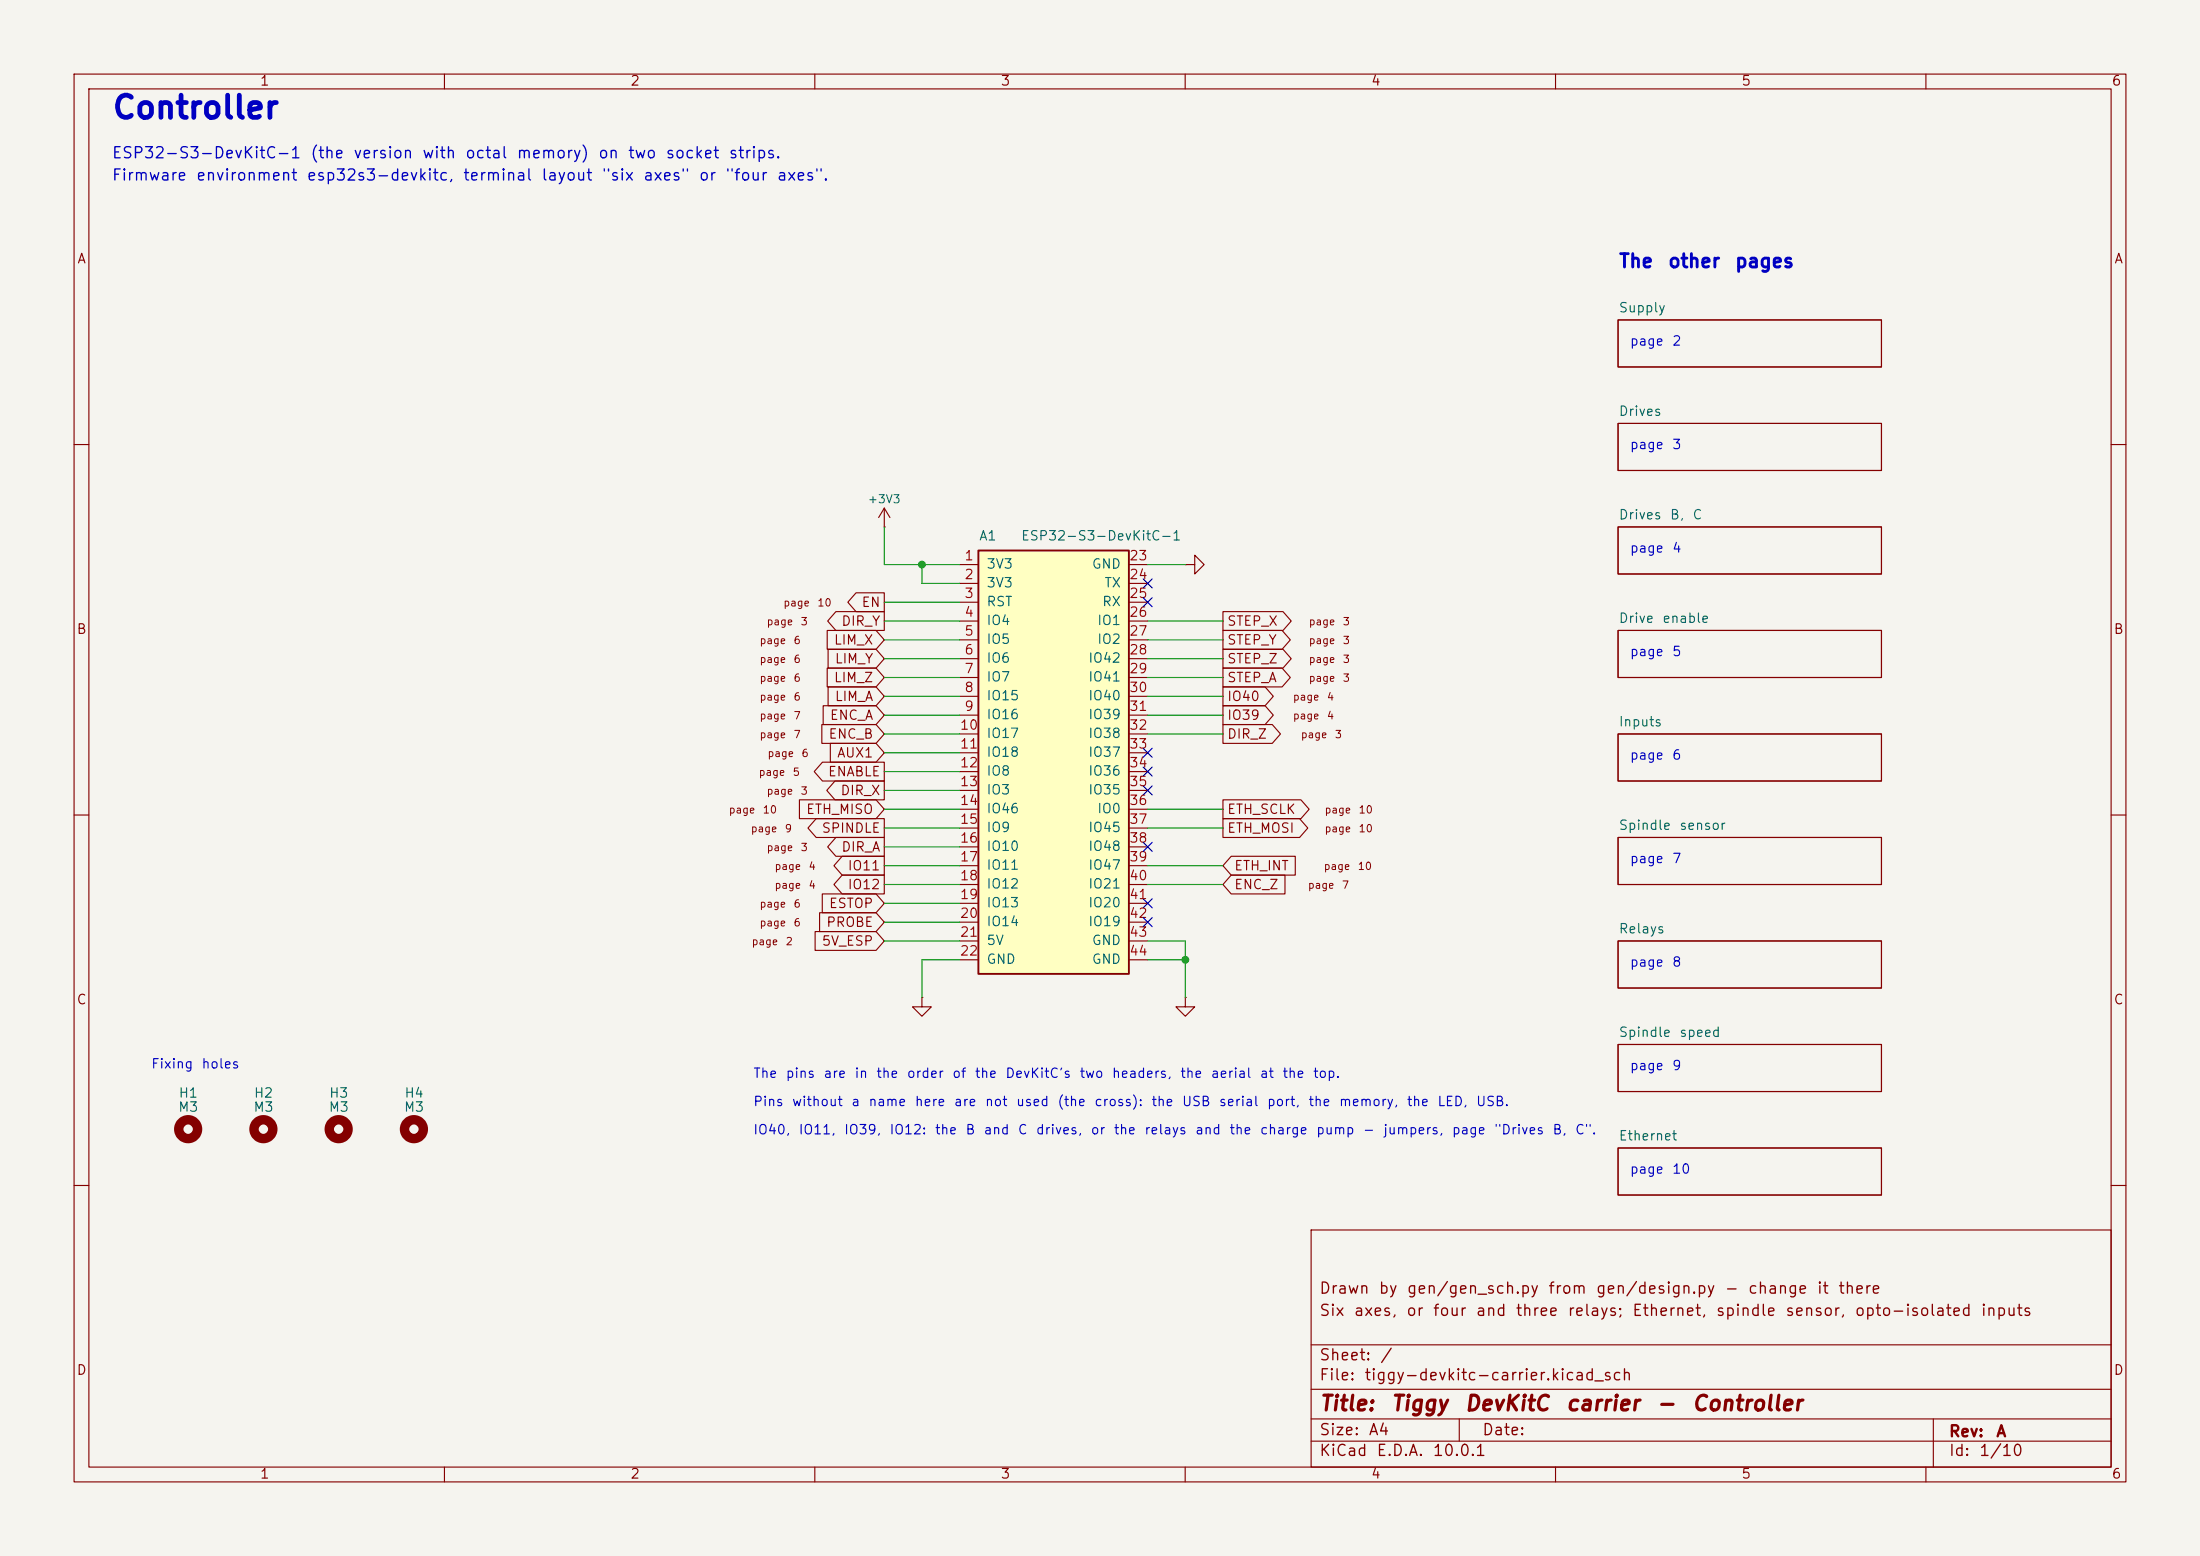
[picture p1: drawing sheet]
(kicad_sch
 (version 20260306)
 (generator "eeschema")
 (generator_version "10.0")
 (paper "A4")
 (title_block
  (title "Tiggy DevKitC carrier - Controller")
  (rev "A")
  (comment 1 "Six axes, or four and three relays; Ethernet, spindle sensor, opto-isolated inputs")
  (comment 2 "Drawn by gen/gen_sch.py from gen/design.py - change it there"))
 (lib_symbols
  (symbol "Mechanical:MountingHole"
   (pin_names (offset 1.016)) (exclude_from_sim no) (in_bom no) (on_board yes)
   (in_pos_files yes)
   (duplicate_pin_numbers_are_jumpers no)
   (property "Reference" "H" (at 0 5.08 0) (show_name no) (do_not_autoplace no) (effects (font (size 1.27 1.27))))
   (property "Value" "MountingHole" (at 0 3.175 0) (show_name no) (do_not_autoplace no) (effects (font (size 1.27 1.27))))
   (property "Footprint" "" (at 0 0 0) (show_name no) (do_not_autoplace no) (hide yes) (effects (font (size 1.27 1.27))))
   (property "Datasheet" "" (at 0 0 0) (show_name no) (do_not_autoplace no) (hide yes) (effects (font (size 1.27 1.27))))
   (property "Description" "Mounting Hole without connection" (at 0 0 0) (show_name no) (do_not_autoplace no) (hide yes) (effects (font (size 1.27 1.27))))
   (symbol "MountingHole_0_1"
    (circle (center 0 0) (radius 1.27) (stroke (width 1.27) (type default)) (fill (type none))))
   (embedded_fonts no))
  (symbol "power:+3V3"
   (power global)
   (pin_numbers (hide yes))
   (pin_names (offset 0) (hide yes)) (exclude_from_sim no) (in_bom yes) (on_board yes)
   (in_pos_files yes)
   (duplicate_pin_numbers_are_jumpers no)
   (property "Reference" "#PWR" (at 0 -3.81 0) (show_name no) (do_not_autoplace no) (hide yes) (effects (font (size 1.27 1.27))))
   (property "Value" "+3V3" (at 0 3.556 0) (show_name no) (do_not_autoplace no) (effects (font (size 1.27 1.27))))
   (property "Footprint" "" (at 0 0 0) (show_name no) (do_not_autoplace no) (hide yes) (effects (font (size 1.27 1.27))))
   (property "Datasheet" "" (at 0 0 0) (show_name no) (do_not_autoplace no) (hide yes) (effects (font (size 1.27 1.27))))
   (property "Description" "Power symbol creates a global label with name \"+3V3\"" (at 0 0 0) (show_name no) (do_not_autoplace no) (hide yes) (effects (font (size 1.27 1.27))))
   (symbol "+3V3_0_1"
    (polyline (pts (xy -0.762 1.27) (xy 0 2.54)) (stroke (width 0) (type default)) (fill (type none)))
    (polyline (pts (xy 0 2.54) (xy 0.762 1.27)) (stroke (width 0) (type default)) (fill (type none)))
    (polyline (pts (xy 0 0) (xy 0 2.54)) (stroke (width 0) (type default)) (fill (type none))))
   (symbol "+3V3_1_1"
    (pin power_in line (at 0 0 90) (length 0) (name "" (effects (font (size 1.27 1.27)))) (number "1" (effects (font (size 1.27 1.27))))))
   (embedded_fonts no))
  (symbol "power:GND"
   (power global)
   (pin_numbers (hide yes))
   (pin_names (offset 0) (hide yes)) (exclude_from_sim no) (in_bom yes) (on_board yes)
   (in_pos_files yes)
   (duplicate_pin_numbers_are_jumpers no)
   (property "Reference" "#PWR" (at 0 -6.35 0) (show_name no) (do_not_autoplace no) (hide yes) (effects (font (size 1.27 1.27))))
   (property "Value" "GND" (at 0 -3.81 0) (show_name no) (do_not_autoplace no) (effects (font (size 1.27 1.27))))
   (property "Footprint" "" (at 0 0 0) (show_name no) (do_not_autoplace no) (hide yes) (effects (font (size 1.27 1.27))))
   (property "Datasheet" "" (at 0 0 0) (show_name no) (do_not_autoplace no) (hide yes) (effects (font (size 1.27 1.27))))
   (property "Description" "Power symbol creates a global label with name \"GND\" , ground" (at 0 0 0) (show_name no) (do_not_autoplace no) (hide yes) (effects (font (size 1.27 1.27))))
   (symbol "GND_0_1"
    (polyline (pts (xy 0 0) (xy 0 -1.27) (xy 1.27 -1.27) (xy 0 -2.54) (xy -1.27 -1.27) (xy 0 -1.27)) (stroke (width 0) (type default)) (fill (type none))))
   (symbol "GND_1_1"
    (pin power_in line (at 0 0 270) (length 0) (name "" (effects (font (size 1.27 1.27)))) (number "1" (effects (font (size 1.27 1.27))))))
   (embedded_fonts no))
  (symbol "tiggy:ESP32-S3-DevKitC-1"
   (pin_names (offset 1.016)) (exclude_from_sim no) (in_bom yes) (on_board yes)
   (in_pos_files yes)
   (duplicate_pin_numbers_are_jumpers no)
   (property "Reference" "A" (at -10.16 30.48 0) (show_name no) (do_not_autoplace no) (effects (font (size 1.27 1.27)) (justify left)))
   (property "Value" "ESP32-S3-DevKitC-1" (at -10.16 28.4 0) (show_name no) (do_not_autoplace no) (effects (font (size 1.27 1.27)) (justify left)))
   (property "Footprint" "tiggy:ESP32-S3-DevKitC-1_Socket" (at 0 0 0) (show_name no) (do_not_autoplace no) (hide yes) (effects (font (size 1.27 1.27))))
   (property "Datasheet" "" (at 0 0 0) (show_name no) (do_not_autoplace no) (hide yes) (effects (font (size 1.27 1.27))))
   (property "Description" "Espressif ESP32-S3-DevKitC-1 on sockets: pins 1-22 header J1, 23-44 header J3, from the aerial end" (at 0 0 0) (show_name no) (do_not_autoplace no) (hide yes) (effects (font (size 1.27 1.27))))
   (symbol "ESP32-S3-DevKitC-1_0_1"
    (rectangle (start -10.16 27.3) (end 10.16 -29.84) (stroke (width 0.254) (type default)) (fill (type background))))
   (symbol "ESP32-S3-DevKitC-1_1_1"
    (pin passive line (at -12.7 25.4 0) (length 2.54) (name "3V3" (effects (font (size 1.27 1.27)))) (number "1" (effects (font (size 1.27 1.27)))))
    (pin passive line (at -12.7 22.86 0) (length 2.54) (name "3V3" (effects (font (size 1.27 1.27)))) (number "2" (effects (font (size 1.27 1.27)))))
    (pin passive line (at -12.7 20.32 0) (length 2.54) (name "RST" (effects (font (size 1.27 1.27)))) (number "3" (effects (font (size 1.27 1.27)))))
    (pin passive line (at -12.7 17.78 0) (length 2.54) (name "IO4" (effects (font (size 1.27 1.27)))) (number "4" (effects (font (size 1.27 1.27)))))
    (pin passive line (at -12.7 15.24 0) (length 2.54) (name "IO5" (effects (font (size 1.27 1.27)))) (number "5" (effects (font (size 1.27 1.27)))))
    (pin passive line (at -12.7 12.7 0) (length 2.54) (name "IO6" (effects (font (size 1.27 1.27)))) (number "6" (effects (font (size 1.27 1.27)))))
    (pin passive line (at -12.7 10.16 0) (length 2.54) (name "IO7" (effects (font (size 1.27 1.27)))) (number "7" (effects (font (size 1.27 1.27)))))
    (pin passive line (at -12.7 7.62 0) (length 2.54) (name "IO15" (effects (font (size 1.27 1.27)))) (number "8" (effects (font (size 1.27 1.27)))))
    (pin passive line (at -12.7 5.08 0) (length 2.54) (name "IO16" (effects (font (size 1.27 1.27)))) (number "9" (effects (font (size 1.27 1.27)))))
    (pin passive line (at -12.7 2.54 0) (length 2.54) (name "IO17" (effects (font (size 1.27 1.27)))) (number "10" (effects (font (size 1.27 1.27)))))
    (pin passive line (at -12.7 0 0) (length 2.54) (name "IO18" (effects (font (size 1.27 1.27)))) (number "11" (effects (font (size 1.27 1.27)))))
    (pin passive line (at -12.7 -2.54 0) (length 2.54) (name "IO8" (effects (font (size 1.27 1.27)))) (number "12" (effects (font (size 1.27 1.27)))))
    (pin passive line (at -12.7 -5.08 0) (length 2.54) (name "IO3" (effects (font (size 1.27 1.27)))) (number "13" (effects (font (size 1.27 1.27)))))
    (pin passive line (at -12.7 -7.62 0) (length 2.54) (name "IO46" (effects (font (size 1.27 1.27)))) (number "14" (effects (font (size 1.27 1.27)))))
    (pin passive line (at -12.7 -10.16 0) (length 2.54) (name "IO9" (effects (font (size 1.27 1.27)))) (number "15" (effects (font (size 1.27 1.27)))))
    (pin passive line (at -12.7 -12.7 0) (length 2.54) (name "IO10" (effects (font (size 1.27 1.27)))) (number "16" (effects (font (size 1.27 1.27)))))
    (pin passive line (at -12.7 -15.24 0) (length 2.54) (name "IO11" (effects (font (size 1.27 1.27)))) (number "17" (effects (font (size 1.27 1.27)))))
    (pin passive line (at -12.7 -17.78 0) (length 2.54) (name "IO12" (effects (font (size 1.27 1.27)))) (number "18" (effects (font (size 1.27 1.27)))))
    (pin passive line (at -12.7 -20.32 0) (length 2.54) (name "IO13" (effects (font (size 1.27 1.27)))) (number "19" (effects (font (size 1.27 1.27)))))
    (pin passive line (at -12.7 -22.86 0) (length 2.54) (name "IO14" (effects (font (size 1.27 1.27)))) (number "20" (effects (font (size 1.27 1.27)))))
    (pin passive line (at -12.7 -25.4 0) (length 2.54) (name "5V" (effects (font (size 1.27 1.27)))) (number "21" (effects (font (size 1.27 1.27)))))
    (pin passive line (at -12.7 -27.94 0) (length 2.54) (name "GND" (effects (font (size 1.27 1.27)))) (number "22" (effects (font (size 1.27 1.27)))))
    (pin passive line (at 12.7 25.4 180) (length 2.54) (name "GND" (effects (font (size 1.27 1.27)))) (number "23" (effects (font (size 1.27 1.27)))))
    (pin passive line (at 12.7 22.86 180) (length 2.54) (name "TX" (effects (font (size 1.27 1.27)))) (number "24" (effects (font (size 1.27 1.27)))))
    (pin passive line (at 12.7 20.32 180) (length 2.54) (name "RX" (effects (font (size 1.27 1.27)))) (number "25" (effects (font (size 1.27 1.27)))))
    (pin passive line (at 12.7 17.78 180) (length 2.54) (name "IO1" (effects (font (size 1.27 1.27)))) (number "26" (effects (font (size 1.27 1.27)))))
    (pin passive line (at 12.7 15.24 180) (length 2.54) (name "IO2" (effects (font (size 1.27 1.27)))) (number "27" (effects (font (size 1.27 1.27)))))
    (pin passive line (at 12.7 12.7 180) (length 2.54) (name "IO42" (effects (font (size 1.27 1.27)))) (number "28" (effects (font (size 1.27 1.27)))))
    (pin passive line (at 12.7 10.16 180) (length 2.54) (name "IO41" (effects (font (size 1.27 1.27)))) (number "29" (effects (font (size 1.27 1.27)))))
    (pin passive line (at 12.7 7.62 180) (length 2.54) (name "IO40" (effects (font (size 1.27 1.27)))) (number "30" (effects (font (size 1.27 1.27)))))
    (pin passive line (at 12.7 5.08 180) (length 2.54) (name "IO39" (effects (font (size 1.27 1.27)))) (number "31" (effects (font (size 1.27 1.27)))))
    (pin passive line (at 12.7 2.54 180) (length 2.54) (name "IO38" (effects (font (size 1.27 1.27)))) (number "32" (effects (font (size 1.27 1.27)))))
    (pin passive line (at 12.7 0 180) (length 2.54) (name "IO37" (effects (font (size 1.27 1.27)))) (number "33" (effects (font (size 1.27 1.27)))))
    (pin passive line (at 12.7 -2.54 180) (length 2.54) (name "IO36" (effects (font (size 1.27 1.27)))) (number "34" (effects (font (size 1.27 1.27)))))
    (pin passive line (at 12.7 -5.08 180) (length 2.54) (name "IO35" (effects (font (size 1.27 1.27)))) (number "35" (effects (font (size 1.27 1.27)))))
    (pin passive line (at 12.7 -7.62 180) (length 2.54) (name "IO0" (effects (font (size 1.27 1.27)))) (number "36" (effects (font (size 1.27 1.27)))))
    (pin passive line (at 12.7 -10.16 180) (length 2.54) (name "IO45" (effects (font (size 1.27 1.27)))) (number "37" (effects (font (size 1.27 1.27)))))
    (pin passive line (at 12.7 -12.7 180) (length 2.54) (name "IO48" (effects (font (size 1.27 1.27)))) (number "38" (effects (font (size 1.27 1.27)))))
    (pin passive line (at 12.7 -15.24 180) (length 2.54) (name "IO47" (effects (font (size 1.27 1.27)))) (number "39" (effects (font (size 1.27 1.27)))))
    (pin passive line (at 12.7 -17.78 180) (length 2.54) (name "IO21" (effects (font (size 1.27 1.27)))) (number "40" (effects (font (size 1.27 1.27)))))
    (pin passive line (at 12.7 -20.32 180) (length 2.54) (name "IO20" (effects (font (size 1.27 1.27)))) (number "41" (effects (font (size 1.27 1.27)))))
    (pin passive line (at 12.7 -22.86 180) (length 2.54) (name "IO19" (effects (font (size 1.27 1.27)))) (number "42" (effects (font (size 1.27 1.27)))))
    (pin passive line (at 12.7 -25.4 180) (length 2.54) (name "GND" (effects (font (size 1.27 1.27)))) (number "43" (effects (font (size 1.27 1.27)))))
    (pin passive line (at 12.7 -27.94 180) (length 2.54) (name "GND" (effects (font (size 1.27 1.27)))) (number "44" (effects (font (size 1.27 1.27))))))
   (embedded_fonts no)))
 (symbol
  (lib_id "tiggy:ESP32-S3-DevKitC-1")
  (at 142.24 101.6 0)
  (unit 1)
  (body_style 1)
  (exclude_from_sim no)
  (in_bom yes)
  (on_board yes)
  (in_pos_files yes)
  (dnp no)
  (property "Reference" "A1" (at 132.08 72.4 0) (effects (font (size 1.27 1.27)) (justify left)))
  (property "Value" "ESP32-S3-DevKitC-1" (at 137.74 72.4 0) (effects (font (size 1.27 1.27)) (justify left)))
  (property "Footprint" "tiggy:ESP32-S3-DevKitC-1_Socket" (at 142.24 101.6 0) (hide yes) (effects (font (size 1.27 1.27))))
  (property "Datasheet" "" (at 142.24 101.6 0) (hide yes) (effects (font (size 1.27 1.27))))
  (property "Description" "" (at 142.24 101.6 0) (hide yes) (effects (font (size 1.27 1.27))))
  (pin "1")
  (pin "2")
  (pin "3")
  (pin "4")
  (pin "5")
  (pin "6")
  (pin "7")
  (pin "8")
  (pin "9")
  (pin "10")
  (pin "11")
  (pin "12")
  (pin "13")
  (pin "14")
  (pin "15")
  (pin "16")
  (pin "17")
  (pin "18")
  (pin "19")
  (pin "20")
  (pin "21")
  (pin "22")
  (pin "23")
  (pin "24")
  (pin "25")
  (pin "26")
  (pin "27")
  (pin "28")
  (pin "29")
  (pin "30")
  (pin "31")
  (pin "32")
  (pin "33")
  (pin "34")
  (pin "35")
  (pin "36")
  (pin "37")
  (pin "38")
  (pin "39")
  (pin "40")
  (pin "41")
  (pin "42")
  (pin "43")
  (pin "44"))
 (global_label "EN"
  (shape output)
  (at 119.38 81.28 180)
  (fields_autoplaced yes)
  (effects (font (size 1.27 1.27)) (justify right))
  (property "Intersheetrefs" "${INTERSHEET_REFS}" (at 112.64 81.28 0) (effects (font (size 1 1)) (justify right))))
 (global_label "DIR_Y"
  (shape output)
  (at 119.38 83.82 180)
  (fields_autoplaced yes)
  (effects (font (size 1.27 1.27)) (justify right))
  (property "Intersheetrefs" "${INTERSHEET_REFS}" (at 109.43 83.82 0) (effects (font (size 1 1)) (justify right))))
 (global_label "LIM_X"
  (shape input)
  (at 119.38 86.36 180)
  (fields_autoplaced yes)
  (effects (font (size 1.27 1.27)) (justify right))
  (property "Intersheetrefs" "${INTERSHEET_REFS}" (at 109.43 86.36 0) (effects (font (size 1 1)) (justify right))))
 (global_label "LIM_Y"
  (shape input)
  (at 119.38 88.9 180)
  (fields_autoplaced yes)
  (effects (font (size 1.27 1.27)) (justify right))
  (property "Intersheetrefs" "${INTERSHEET_REFS}" (at 109.43 88.9 0) (effects (font (size 1 1)) (justify right))))
 (global_label "LIM_Z"
  (shape input)
  (at 119.38 91.44 180)
  (fields_autoplaced yes)
  (effects (font (size 1.27 1.27)) (justify right))
  (property "Intersheetrefs" "${INTERSHEET_REFS}" (at 109.43 91.44 0) (effects (font (size 1 1)) (justify right))))
 (global_label "LIM_A"
  (shape input)
  (at 119.38 93.98 180)
  (fields_autoplaced yes)
  (effects (font (size 1.27 1.27)) (justify right))
  (property "Intersheetrefs" "${INTERSHEET_REFS}" (at 109.43 93.98 0) (effects (font (size 1 1)) (justify right))))
 (global_label "ENC_A"
  (shape input)
  (at 119.38 96.52 180)
  (fields_autoplaced yes)
  (effects (font (size 1.27 1.27)) (justify right))
  (property "Intersheetrefs" "${INTERSHEET_REFS}" (at 109.43 96.52 0) (effects (font (size 1 1)) (justify right))))
 (global_label "ENC_B"
  (shape input)
  (at 119.38 99.06 180)
  (fields_autoplaced yes)
  (effects (font (size 1.27 1.27)) (justify right))
  (property "Intersheetrefs" "${INTERSHEET_REFS}" (at 109.43 99.06 0) (effects (font (size 1 1)) (justify right))))
 (global_label "AUX1"
  (shape input)
  (at 119.38 101.6 180)
  (fields_autoplaced yes)
  (effects (font (size 1.27 1.27)) (justify right))
  (property "Intersheetrefs" "${INTERSHEET_REFS}" (at 110.5 101.6 0) (effects (font (size 1 1)) (justify right))))
 (global_label "ENABLE"
  (shape output)
  (at 119.38 104.14 180)
  (fields_autoplaced yes)
  (effects (font (size 1.27 1.27)) (justify right))
  (property "Intersheetrefs" "${INTERSHEET_REFS}" (at 108.36 104.14 0) (effects (font (size 1 1)) (justify right))))
 (global_label "DIR_X"
  (shape output)
  (at 119.38 106.68 180)
  (fields_autoplaced yes)
  (effects (font (size 1.27 1.27)) (justify right))
  (property "Intersheetrefs" "${INTERSHEET_REFS}" (at 109.43 106.68 0) (effects (font (size 1 1)) (justify right))))
 (global_label "ETH_MISO"
  (shape input)
  (at 119.38 109.22 180)
  (fields_autoplaced yes)
  (effects (font (size 1.27 1.27)) (justify right))
  (property "Intersheetrefs" "${INTERSHEET_REFS}" (at 106.22 109.22 0) (effects (font (size 1 1)) (justify right))))
 (global_label "SPINDLE"
  (shape output)
  (at 119.38 111.76 180)
  (fields_autoplaced yes)
  (effects (font (size 1.27 1.27)) (justify right))
  (property "Intersheetrefs" "${INTERSHEET_REFS}" (at 107.29 111.76 0) (effects (font (size 1 1)) (justify right))))
 (global_label "DIR_A"
  (shape output)
  (at 119.38 114.3 180)
  (fields_autoplaced yes)
  (effects (font (size 1.27 1.27)) (justify right))
  (property "Intersheetrefs" "${INTERSHEET_REFS}" (at 109.43 114.3 0) (effects (font (size 1 1)) (justify right))))
 (global_label "IO11"
  (shape output)
  (at 119.38 116.84 180)
  (fields_autoplaced yes)
  (effects (font (size 1.27 1.27)) (justify right))
  (property "Intersheetrefs" "${INTERSHEET_REFS}" (at 110.5 116.84 0) (effects (font (size 1 1)) (justify right))))
 (global_label "IO12"
  (shape output)
  (at 119.38 119.38 180)
  (fields_autoplaced yes)
  (effects (font (size 1.27 1.27)) (justify right))
  (property "Intersheetrefs" "${INTERSHEET_REFS}" (at 110.5 119.38 0) (effects (font (size 1 1)) (justify right))))
 (global_label "ESTOP"
  (shape input)
  (at 119.38 121.92 180)
  (fields_autoplaced yes)
  (effects (font (size 1.27 1.27)) (justify right))
  (property "Intersheetrefs" "${INTERSHEET_REFS}" (at 109.43 121.92 0) (effects (font (size 1 1)) (justify right))))
 (global_label "PROBE"
  (shape input)
  (at 119.38 124.46 180)
  (fields_autoplaced yes)
  (effects (font (size 1.27 1.27)) (justify right))
  (property "Intersheetrefs" "${INTERSHEET_REFS}" (at 109.43 124.46 0) (effects (font (size 1 1)) (justify right))))
 (global_label "5V_ESP"
  (shape input)
  (at 119.38 127 180)
  (fields_autoplaced yes)
  (effects (font (size 1.27 1.27)) (justify right))
  (property "Intersheetrefs" "${INTERSHEET_REFS}" (at 108.36 127 0) (effects (font (size 1 1)) (justify right))))
 (no_connect (at 154.94 78.74))
 (no_connect (at 154.94 81.28))
 (global_label "STEP_X"
  (shape output)
  (at 165.1 83.82 0)
  (fields_autoplaced yes)
  (effects (font (size 1.27 1.27)) (justify left))
  (property "Intersheetrefs" "${INTERSHEET_REFS}" (at 176.12 83.82 0) (effects (font (size 1 1)) (justify left))))
 (global_label "STEP_Y"
  (shape output)
  (at 165.1 86.36 0)
  (fields_autoplaced yes)
  (effects (font (size 1.27 1.27)) (justify left))
  (property "Intersheetrefs" "${INTERSHEET_REFS}" (at 176.12 86.36 0) (effects (font (size 1 1)) (justify left))))
 (global_label "STEP_Z"
  (shape output)
  (at 165.1 88.9 0)
  (fields_autoplaced yes)
  (effects (font (size 1.27 1.27)) (justify left))
  (property "Intersheetrefs" "${INTERSHEET_REFS}" (at 176.12 88.9 0) (effects (font (size 1 1)) (justify left))))
 (global_label "STEP_A"
  (shape output)
  (at 165.1 91.44 0)
  (fields_autoplaced yes)
  (effects (font (size 1.27 1.27)) (justify left))
  (property "Intersheetrefs" "${INTERSHEET_REFS}" (at 176.12 91.44 0) (effects (font (size 1 1)) (justify left))))
 (global_label "IO40"
  (shape output)
  (at 165.1 93.98 0)
  (fields_autoplaced yes)
  (effects (font (size 1.27 1.27)) (justify left))
  (property "Intersheetrefs" "${INTERSHEET_REFS}" (at 173.98 93.98 0) (effects (font (size 1 1)) (justify left))))
 (global_label "IO39"
  (shape output)
  (at 165.1 96.52 0)
  (fields_autoplaced yes)
  (effects (font (size 1.27 1.27)) (justify left))
  (property "Intersheetrefs" "${INTERSHEET_REFS}" (at 173.98 96.52 0) (effects (font (size 1 1)) (justify left))))
 (global_label "DIR_Z"
  (shape output)
  (at 165.1 99.06 0)
  (fields_autoplaced yes)
  (effects (font (size 1.27 1.27)) (justify left))
  (property "Intersheetrefs" "${INTERSHEET_REFS}" (at 175.05 99.06 0) (effects (font (size 1 1)) (justify left))))
 (no_connect (at 154.94 101.6))
 (no_connect (at 154.94 104.14))
 (no_connect (at 154.94 106.68))
 (global_label "ETH_SCLK"
  (shape output)
  (at 165.1 109.22 0)
  (fields_autoplaced yes)
  (effects (font (size 1.27 1.27)) (justify left))
  (property "Intersheetrefs" "${INTERSHEET_REFS}" (at 178.26 109.22 0) (effects (font (size 1 1)) (justify left))))
 (global_label "ETH_MOSI"
  (shape output)
  (at 165.1 111.76 0)
  (fields_autoplaced yes)
  (effects (font (size 1.27 1.27)) (justify left))
  (property "Intersheetrefs" "${INTERSHEET_REFS}" (at 178.26 111.76 0) (effects (font (size 1 1)) (justify left))))
 (no_connect (at 154.94 114.3))
 (global_label "ETH_INT"
  (shape input)
  (at 165.1 116.84 0)
  (fields_autoplaced yes)
  (effects (font (size 1.27 1.27)) (justify left))
  (property "Intersheetrefs" "${INTERSHEET_REFS}" (at 177.19 116.84 0) (effects (font (size 1 1)) (justify left))))
 (global_label "ENC_Z"
  (shape input)
  (at 165.1 119.38 0)
  (fields_autoplaced yes)
  (effects (font (size 1.27 1.27)) (justify left))
  (property "Intersheetrefs" "${INTERSHEET_REFS}" (at 175.05 119.38 0) (effects (font (size 1 1)) (justify left))))
 (no_connect (at 154.94 121.92))
 (no_connect (at 154.94 124.46))
 (symbol
  (lib_id "power:+3V3")
  (at 119.38 71.12 0)
  (unit 1)
  (body_style 1)
  (exclude_from_sim no)
  (in_bom yes)
  (on_board yes)
  (in_pos_files yes)
  (dnp no)
  (property "Reference" "#PWR101" (at 119.38 71.12 0) (hide yes) (effects (font (size 1.27 1.27))))
  (property "Value" "+3V3" (at 119.38 67.42 0) (effects (font (size 1.1 1.1))))
  (property "Footprint" "" (at 119.38 71.12 0) (hide yes) (effects (font (size 1.27 1.27))))
  (property "Datasheet" "" (at 119.38 71.12 0) (hide yes) (effects (font (size 1.27 1.27))))
  (property "Description" "" (at 119.38 71.12 0) (hide yes) (effects (font (size 1.27 1.27))))
  (pin "1"))
 (symbol
  (lib_id "power:GND")
  (at 124.46 134.62 0)
  (unit 1)
  (body_style 1)
  (exclude_from_sim no)
  (in_bom yes)
  (on_board yes)
  (in_pos_files yes)
  (dnp no)
  (property "Reference" "#PWR102" (at 124.46 134.62 0) (hide yes) (effects (font (size 1.27 1.27))))
  (property "Value" "GND" (at 124.46 138.52 0) (hide yes) (effects (font (size 1.1 1.1))))
  (property "Footprint" "" (at 124.46 134.62 0) (hide yes) (effects (font (size 1.27 1.27))))
  (property "Datasheet" "" (at 124.46 134.62 0) (hide yes) (effects (font (size 1.27 1.27))))
  (property "Description" "" (at 124.46 134.62 0) (hide yes) (effects (font (size 1.27 1.27))))
  (pin "1"))
 (symbol
  (lib_id "power:GND")
  (at 160.02 76.2 90)
  (unit 1)
  (body_style 1)
  (exclude_from_sim no)
  (in_bom yes)
  (on_board yes)
  (in_pos_files yes)
  (dnp no)
  (property "Reference" "#PWR103" (at 160.02 76.2 0) (hide yes) (effects (font (size 1.27 1.27))))
  (property "Value" "GND" (at 163.92 76.2 90) (hide yes) (effects (font (size 1.1 1.1)) (justify left)))
  (property "Footprint" "" (at 160.02 76.2 0) (hide yes) (effects (font (size 1.27 1.27))))
  (property "Datasheet" "" (at 160.02 76.2 0) (hide yes) (effects (font (size 1.27 1.27))))
  (property "Description" "" (at 160.02 76.2 0) (hide yes) (effects (font (size 1.27 1.27))))
  (pin "1"))
 (symbol
  (lib_id "power:GND")
  (at 160.02 134.62 0)
  (unit 1)
  (body_style 1)
  (exclude_from_sim no)
  (in_bom yes)
  (on_board yes)
  (in_pos_files yes)
  (dnp no)
  (property "Reference" "#PWR104" (at 160.02 134.62 0) (hide yes) (effects (font (size 1.27 1.27))))
  (property "Value" "GND" (at 160.02 138.52 0) (hide yes) (effects (font (size 1.1 1.1))))
  (property "Footprint" "" (at 160.02 134.62 0) (hide yes) (effects (font (size 1.27 1.27))))
  (property "Datasheet" "" (at 160.02 134.62 0) (hide yes) (effects (font (size 1.27 1.27))))
  (property "Description" "" (at 160.02 134.62 0) (hide yes) (effects (font (size 1.27 1.27))))
  (pin "1"))
 (text "The pins are in the order of the DevKitC's two headers, the aerial at the top."
  (exclude_from_sim no)
  (at 101.6 146.05 0)
  (effects (font (size 1.27 1.27)) (justify left bottom)))
 (text "Pins without a name here are not used (the cross): the USB serial port, the memory, the LED, USB."
  (exclude_from_sim no)
  (at 101.6 149.86 0)
  (effects (font (size 1.27 1.27)) (justify left bottom)))
 (text "IO40, IO11, IO39, IO12: the B and C drives, or the relays and the charge pump - jumpers, page \"Drives B, C\"."
  (exclude_from_sim no)
  (at 101.6 153.67 0)
  (effects (font (size 1.27 1.27)) (justify left bottom)))
 (symbol
  (lib_id "Mechanical:MountingHole")
  (at 25.4 152.4 0)
  (unit 1)
  (body_style 1)
  (exclude_from_sim no)
  (in_bom no)
  (on_board yes)
  (in_pos_files yes)
  (dnp no)
  (property "Reference" "H1" (at 25.4 147.6 0) (effects (font (size 1.27 1.27))))
  (property "Value" "M3" (at 25.4 149.5 0) (effects (font (size 1.27 1.27))))
  (property "Footprint" "MountingHole:MountingHole_3.2mm_M3" (at 25.4 152.4 0) (hide yes) (effects (font (size 1.27 1.27))))
  (property "Datasheet" "" (at 25.4 152.4 0) (hide yes) (effects (font (size 1.27 1.27))))
  (property "Description" "" (at 25.4 152.4 0) (hide yes) (effects (font (size 1.27 1.27)))))
 (symbol
  (lib_id "Mechanical:MountingHole")
  (at 35.56 152.4 0)
  (unit 1)
  (body_style 1)
  (exclude_from_sim no)
  (in_bom no)
  (on_board yes)
  (in_pos_files yes)
  (dnp no)
  (property "Reference" "H2" (at 35.56 147.6 0) (effects (font (size 1.27 1.27))))
  (property "Value" "M3" (at 35.56 149.5 0) (effects (font (size 1.27 1.27))))
  (property "Footprint" "MountingHole:MountingHole_3.2mm_M3" (at 35.56 152.4 0) (hide yes) (effects (font (size 1.27 1.27))))
  (property "Datasheet" "" (at 35.56 152.4 0) (hide yes) (effects (font (size 1.27 1.27))))
  (property "Description" "" (at 35.56 152.4 0) (hide yes) (effects (font (size 1.27 1.27)))))
 (symbol
  (lib_id "Mechanical:MountingHole")
  (at 45.72 152.4 0)
  (unit 1)
  (body_style 1)
  (exclude_from_sim no)
  (in_bom no)
  (on_board yes)
  (in_pos_files yes)
  (dnp no)
  (property "Reference" "H3" (at 45.72 147.6 0) (effects (font (size 1.27 1.27))))
  (property "Value" "M3" (at 45.72 149.5 0) (effects (font (size 1.27 1.27))))
  (property "Footprint" "MountingHole:MountingHole_3.2mm_M3" (at 45.72 152.4 0) (hide yes) (effects (font (size 1.27 1.27))))
  (property "Datasheet" "" (at 45.72 152.4 0) (hide yes) (effects (font (size 1.27 1.27))))
  (property "Description" "" (at 45.72 152.4 0) (hide yes) (effects (font (size 1.27 1.27)))))
 (symbol
  (lib_id "Mechanical:MountingHole")
  (at 55.88 152.4 0)
  (unit 1)
  (body_style 1)
  (exclude_from_sim no)
  (in_bom no)
  (on_board yes)
  (in_pos_files yes)
  (dnp no)
  (property "Reference" "H4" (at 55.88 147.6 0) (effects (font (size 1.27 1.27))))
  (property "Value" "M3" (at 55.88 149.5 0) (effects (font (size 1.27 1.27))))
  (property "Footprint" "MountingHole:MountingHole_3.2mm_M3" (at 55.88 152.4 0) (hide yes) (effects (font (size 1.27 1.27))))
  (property "Datasheet" "" (at 55.88 152.4 0) (hide yes) (effects (font (size 1.27 1.27))))
  (property "Description" "" (at 55.88 152.4 0) (hide yes) (effects (font (size 1.27 1.27)))))
 (text "Fixing holes"
  (exclude_from_sim no)
  (at 20.32 144.78 0)
  (effects (font (size 1.27 1.27)) (justify left bottom)))
 (text "The other pages"
  (exclude_from_sim no)
  (at 218.44 36.83 0)
  (effects (font (size 1.8 1.8) (bold yes)) (justify left bottom)))
 (text "page 2"
  (exclude_from_sim no)
  (at 219.94 46.355 0)
  (effects (font (size 1.27 1.27)) (justify left)))
 (text "page 3"
  (exclude_from_sim no)
  (at 219.94 60.325 0)
  (effects (font (size 1.27 1.27)) (justify left)))
 (text "page 4"
  (exclude_from_sim no)
  (at 219.94 74.295 0)
  (effects (font (size 1.27 1.27)) (justify left)))
 (text "page 5"
  (exclude_from_sim no)
  (at 219.94 88.265 0)
  (effects (font (size 1.27 1.27)) (justify left)))
 (text "page 6"
  (exclude_from_sim no)
  (at 219.94 102.235 0)
  (effects (font (size 1.27 1.27)) (justify left)))
 (text "page 7"
  (exclude_from_sim no)
  (at 219.94 116.205 0)
  (effects (font (size 1.27 1.27)) (justify left)))
 (text "page 8"
  (exclude_from_sim no)
  (at 219.94 130.175 0)
  (effects (font (size 1.27 1.27)) (justify left)))
 (text "page 9"
  (exclude_from_sim no)
  (at 219.94 144.145 0)
  (effects (font (size 1.27 1.27)) (justify left)))
 (text "page 10"
  (exclude_from_sim no)
  (at 219.94 158.115 0)
  (effects (font (size 1.27 1.27)) (justify left)))
 (text "Controller"
  (exclude_from_sim no)
  (at 15 17 0)
  (effects (font (size 3 3) (bold yes)) (justify left bottom)))
 (text "ESP32-S3-DevKitC-1 (the version with octal memory) on two socket strips."
  (exclude_from_sim no)
  (at 15 22 0)
  (effects (font (size 1.5 1.5)) (justify left bottom)))
 (text "Firmware environment esp32s3-devkitc, terminal layout \"six axes\" or \"four axes\"."
  (exclude_from_sim no)
  (at 15 25 0)
  (effects (font (size 1.5 1.5)) (justify left bottom)))
 (wire
  (pts (xy 119.38 71.12) (xy 119.38 76.2))
  (stroke (width 0) (type default)))
 (wire
  (pts (xy 119.38 76.2) (xy 124.46 76.2))
  (stroke (width 0) (type default)))
 (wire
  (pts (xy 119.38 81.28) (xy 129.54 81.28))
  (stroke (width 0) (type default)))
 (wire
  (pts (xy 119.38 83.82) (xy 129.54 83.82))
  (stroke (width 0) (type default)))
 (wire
  (pts (xy 119.38 86.36) (xy 129.54 86.36))
  (stroke (width 0) (type default)))
 (wire
  (pts (xy 119.38 88.9) (xy 129.54 88.9))
  (stroke (width 0) (type default)))
 (wire
  (pts (xy 119.38 91.44) (xy 129.54 91.44))
  (stroke (width 0) (type default)))
 (wire
  (pts (xy 119.38 93.98) (xy 129.54 93.98))
  (stroke (width 0) (type default)))
 (wire
  (pts (xy 119.38 96.52) (xy 129.54 96.52))
  (stroke (width 0) (type default)))
 (wire
  (pts (xy 119.38 99.06) (xy 129.54 99.06))
  (stroke (width 0) (type default)))
 (wire
  (pts (xy 119.38 101.6) (xy 129.54 101.6))
  (stroke (width 0) (type default)))
 (wire
  (pts (xy 119.38 104.14) (xy 129.54 104.14))
  (stroke (width 0) (type default)))
 (wire
  (pts (xy 119.38 106.68) (xy 129.54 106.68))
  (stroke (width 0) (type default)))
 (wire
  (pts (xy 119.38 109.22) (xy 129.54 109.22))
  (stroke (width 0) (type default)))
 (wire
  (pts (xy 119.38 111.76) (xy 129.54 111.76))
  (stroke (width 0) (type default)))
 (wire
  (pts (xy 119.38 114.3) (xy 129.54 114.3))
  (stroke (width 0) (type default)))
 (wire
  (pts (xy 119.38 116.84) (xy 129.54 116.84))
  (stroke (width 0) (type default)))
 (wire
  (pts (xy 119.38 119.38) (xy 129.54 119.38))
  (stroke (width 0) (type default)))
 (wire
  (pts (xy 119.38 121.92) (xy 129.54 121.92))
  (stroke (width 0) (type default)))
 (wire
  (pts (xy 119.38 124.46) (xy 129.54 124.46))
  (stroke (width 0) (type default)))
 (wire
  (pts (xy 119.38 127) (xy 129.54 127))
  (stroke (width 0) (type default)))
 (wire
  (pts (xy 124.46 76.2) (xy 124.46 78.74))
  (stroke (width 0) (type default)))
 (wire
  (pts (xy 124.46 76.2) (xy 129.54 76.2))
  (stroke (width 0) (type default)))
 (wire
  (pts (xy 124.46 78.74) (xy 129.54 78.74))
  (stroke (width 0) (type default)))
 (wire
  (pts (xy 124.46 129.54) (xy 124.46 134.62))
  (stroke (width 0) (type default)))
 (wire
  (pts (xy 124.46 129.54) (xy 129.54 129.54))
  (stroke (width 0) (type default)))
 (wire
  (pts (xy 154.94 76.2) (xy 160.02 76.2))
  (stroke (width 0) (type default)))
 (wire
  (pts (xy 154.94 83.82) (xy 165.1 83.82))
  (stroke (width 0) (type default)))
 (wire
  (pts (xy 154.94 86.36) (xy 165.1 86.36))
  (stroke (width 0) (type default)))
 (wire
  (pts (xy 154.94 88.9) (xy 165.1 88.9))
  (stroke (width 0) (type default)))
 (wire
  (pts (xy 154.94 91.44) (xy 165.1 91.44))
  (stroke (width 0) (type default)))
 (wire
  (pts (xy 154.94 93.98) (xy 165.1 93.98))
  (stroke (width 0) (type default)))
 (wire
  (pts (xy 154.94 96.52) (xy 165.1 96.52))
  (stroke (width 0) (type default)))
 (wire
  (pts (xy 154.94 99.06) (xy 165.1 99.06))
  (stroke (width 0) (type default)))
 (wire
  (pts (xy 154.94 109.22) (xy 165.1 109.22))
  (stroke (width 0) (type default)))
 (wire
  (pts (xy 154.94 111.76) (xy 165.1 111.76))
  (stroke (width 0) (type default)))
 (wire
  (pts (xy 154.94 116.84) (xy 165.1 116.84))
  (stroke (width 0) (type default)))
 (wire
  (pts (xy 154.94 119.38) (xy 165.1 119.38))
  (stroke (width 0) (type default)))
 (wire
  (pts (xy 154.94 127) (xy 160.02 127))
  (stroke (width 0) (type default)))
 (wire
  (pts (xy 154.94 129.54) (xy 160.02 129.54))
  (stroke (width 0) (type default)))
 (wire
  (pts (xy 160.02 127) (xy 160.02 129.54))
  (stroke (width 0) (type default)))
 (wire
  (pts (xy 160.02 129.54) (xy 160.02 134.62))
  (stroke (width 0) (type default)))
 (junction
  (at 124.46 76.2)
  (diameter 0)
  (color 0 0 0 0))
 (junction
  (at 160.02 129.54)
  (diameter 0)
  (color 0 0 0 0))
 (sheet
  (at 218.44 43.18)
  (size 35.56 6.35)
  (exclude_from_sim no)
  (in_bom yes)
  (on_board yes)
  (dnp no)
  (fields_autoplaced yes)
  (stroke (width 0.1524) (type solid))
  (fill (color 0 0 0 0.0000))
  (property "Sheetname" "Supply" (at 218.44 42.48 0) (effects (font (size 1.27 1.27)) (justify left bottom)))
  (property "Sheetfile" "supply.kicad_sch" (at 218.44 50.13 0) (hide yes) (effects (font (size 1.27 1.27)) (justify left top))))
 (sheet
  (at 218.44 57.15)
  (size 35.56 6.35)
  (exclude_from_sim no)
  (in_bom yes)
  (on_board yes)
  (dnp no)
  (fields_autoplaced yes)
  (stroke (width 0.1524) (type solid))
  (fill (color 0 0 0 0.0000))
  (property "Sheetname" "Drives" (at 218.44 56.45 0) (effects (font (size 1.27 1.27)) (justify left bottom)))
  (property "Sheetfile" "drives.kicad_sch" (at 218.44 64.1 0) (hide yes) (effects (font (size 1.27 1.27)) (justify left top))))
 (sheet
  (at 218.44 71.12)
  (size 35.56 6.35)
  (exclude_from_sim no)
  (in_bom yes)
  (on_board yes)
  (dnp no)
  (fields_autoplaced yes)
  (stroke (width 0.1524) (type solid))
  (fill (color 0 0 0 0.0000))
  (property "Sheetname" "Drives B, C" (at 218.44 70.42 0) (effects (font (size 1.27 1.27)) (justify left bottom)))
  (property "Sheetfile" "drives-b-c.kicad_sch" (at 218.44 78.07 0) (hide yes) (effects (font (size 1.27 1.27)) (justify left top))))
 (sheet
  (at 218.44 85.09)
  (size 35.56 6.35)
  (exclude_from_sim no)
  (in_bom yes)
  (on_board yes)
  (dnp no)
  (fields_autoplaced yes)
  (stroke (width 0.1524) (type solid))
  (fill (color 0 0 0 0.0000))
  (property "Sheetname" "Drive enable" (at 218.44 84.39 0) (effects (font (size 1.27 1.27)) (justify left bottom)))
  (property "Sheetfile" "drive-enable.kicad_sch" (at 218.44 92.04 0) (hide yes) (effects (font (size 1.27 1.27)) (justify left top))))
 (sheet
  (at 218.44 99.06)
  (size 35.56 6.35)
  (exclude_from_sim no)
  (in_bom yes)
  (on_board yes)
  (dnp no)
  (fields_autoplaced yes)
  (stroke (width 0.1524) (type solid))
  (fill (color 0 0 0 0.0000))
  (property "Sheetname" "Inputs" (at 218.44 98.36 0) (effects (font (size 1.27 1.27)) (justify left bottom)))
  (property "Sheetfile" "inputs.kicad_sch" (at 218.44 106.01 0) (hide yes) (effects (font (size 1.27 1.27)) (justify left top))))
 (sheet
  (at 218.44 113.03)
  (size 35.56 6.35)
  (exclude_from_sim no)
  (in_bom yes)
  (on_board yes)
  (dnp no)
  (fields_autoplaced yes)
  (stroke (width 0.1524) (type solid))
  (fill (color 0 0 0 0.0000))
  (property "Sheetname" "Spindle sensor" (at 218.44 112.33 0) (effects (font (size 1.27 1.27)) (justify left bottom)))
  (property "Sheetfile" "spindle-sensor.kicad_sch" (at 218.44 119.98 0) (hide yes) (effects (font (size 1.27 1.27)) (justify left top))))
 (sheet
  (at 218.44 127)
  (size 35.56 6.35)
  (exclude_from_sim no)
  (in_bom yes)
  (on_board yes)
  (dnp no)
  (fields_autoplaced yes)
  (stroke (width 0.1524) (type solid))
  (fill (color 0 0 0 0.0000))
  (property "Sheetname" "Relays" (at 218.44 126.3 0) (effects (font (size 1.27 1.27)) (justify left bottom)))
  (property "Sheetfile" "relays.kicad_sch" (at 218.44 133.95 0) (hide yes) (effects (font (size 1.27 1.27)) (justify left top))))
 (sheet
  (at 218.44 140.97)
  (size 35.56 6.35)
  (exclude_from_sim no)
  (in_bom yes)
  (on_board yes)
  (dnp no)
  (fields_autoplaced yes)
  (stroke (width 0.1524) (type solid))
  (fill (color 0 0 0 0.0000))
  (property "Sheetname" "Spindle speed" (at 218.44 140.27 0) (effects (font (size 1.27 1.27)) (justify left bottom)))
  (property "Sheetfile" "spindle-speed.kicad_sch" (at 218.44 147.92 0) (hide yes) (effects (font (size 1.27 1.27)) (justify left top))))
 (sheet
  (at 218.44 154.94)
  (size 35.56 6.35)
  (exclude_from_sim no)
  (in_bom yes)
  (on_board yes)
  (dnp no)
  (fields_autoplaced yes)
  (stroke (width 0.1524) (type solid))
  (fill (color 0 0 0 0.0000))
  (property "Sheetname" "Ethernet" (at 218.44 154.24 0) (effects (font (size 1.27 1.27)) (justify left bottom)))
  (property "Sheetfile" "ethernet.kicad_sch" (at 218.44 161.89 0) (hide yes) (effects (font (size 1.27 1.27)) (justify left top))))
 (sheet_instances (path "" (page "1")))
 (embedded_fonts no))
